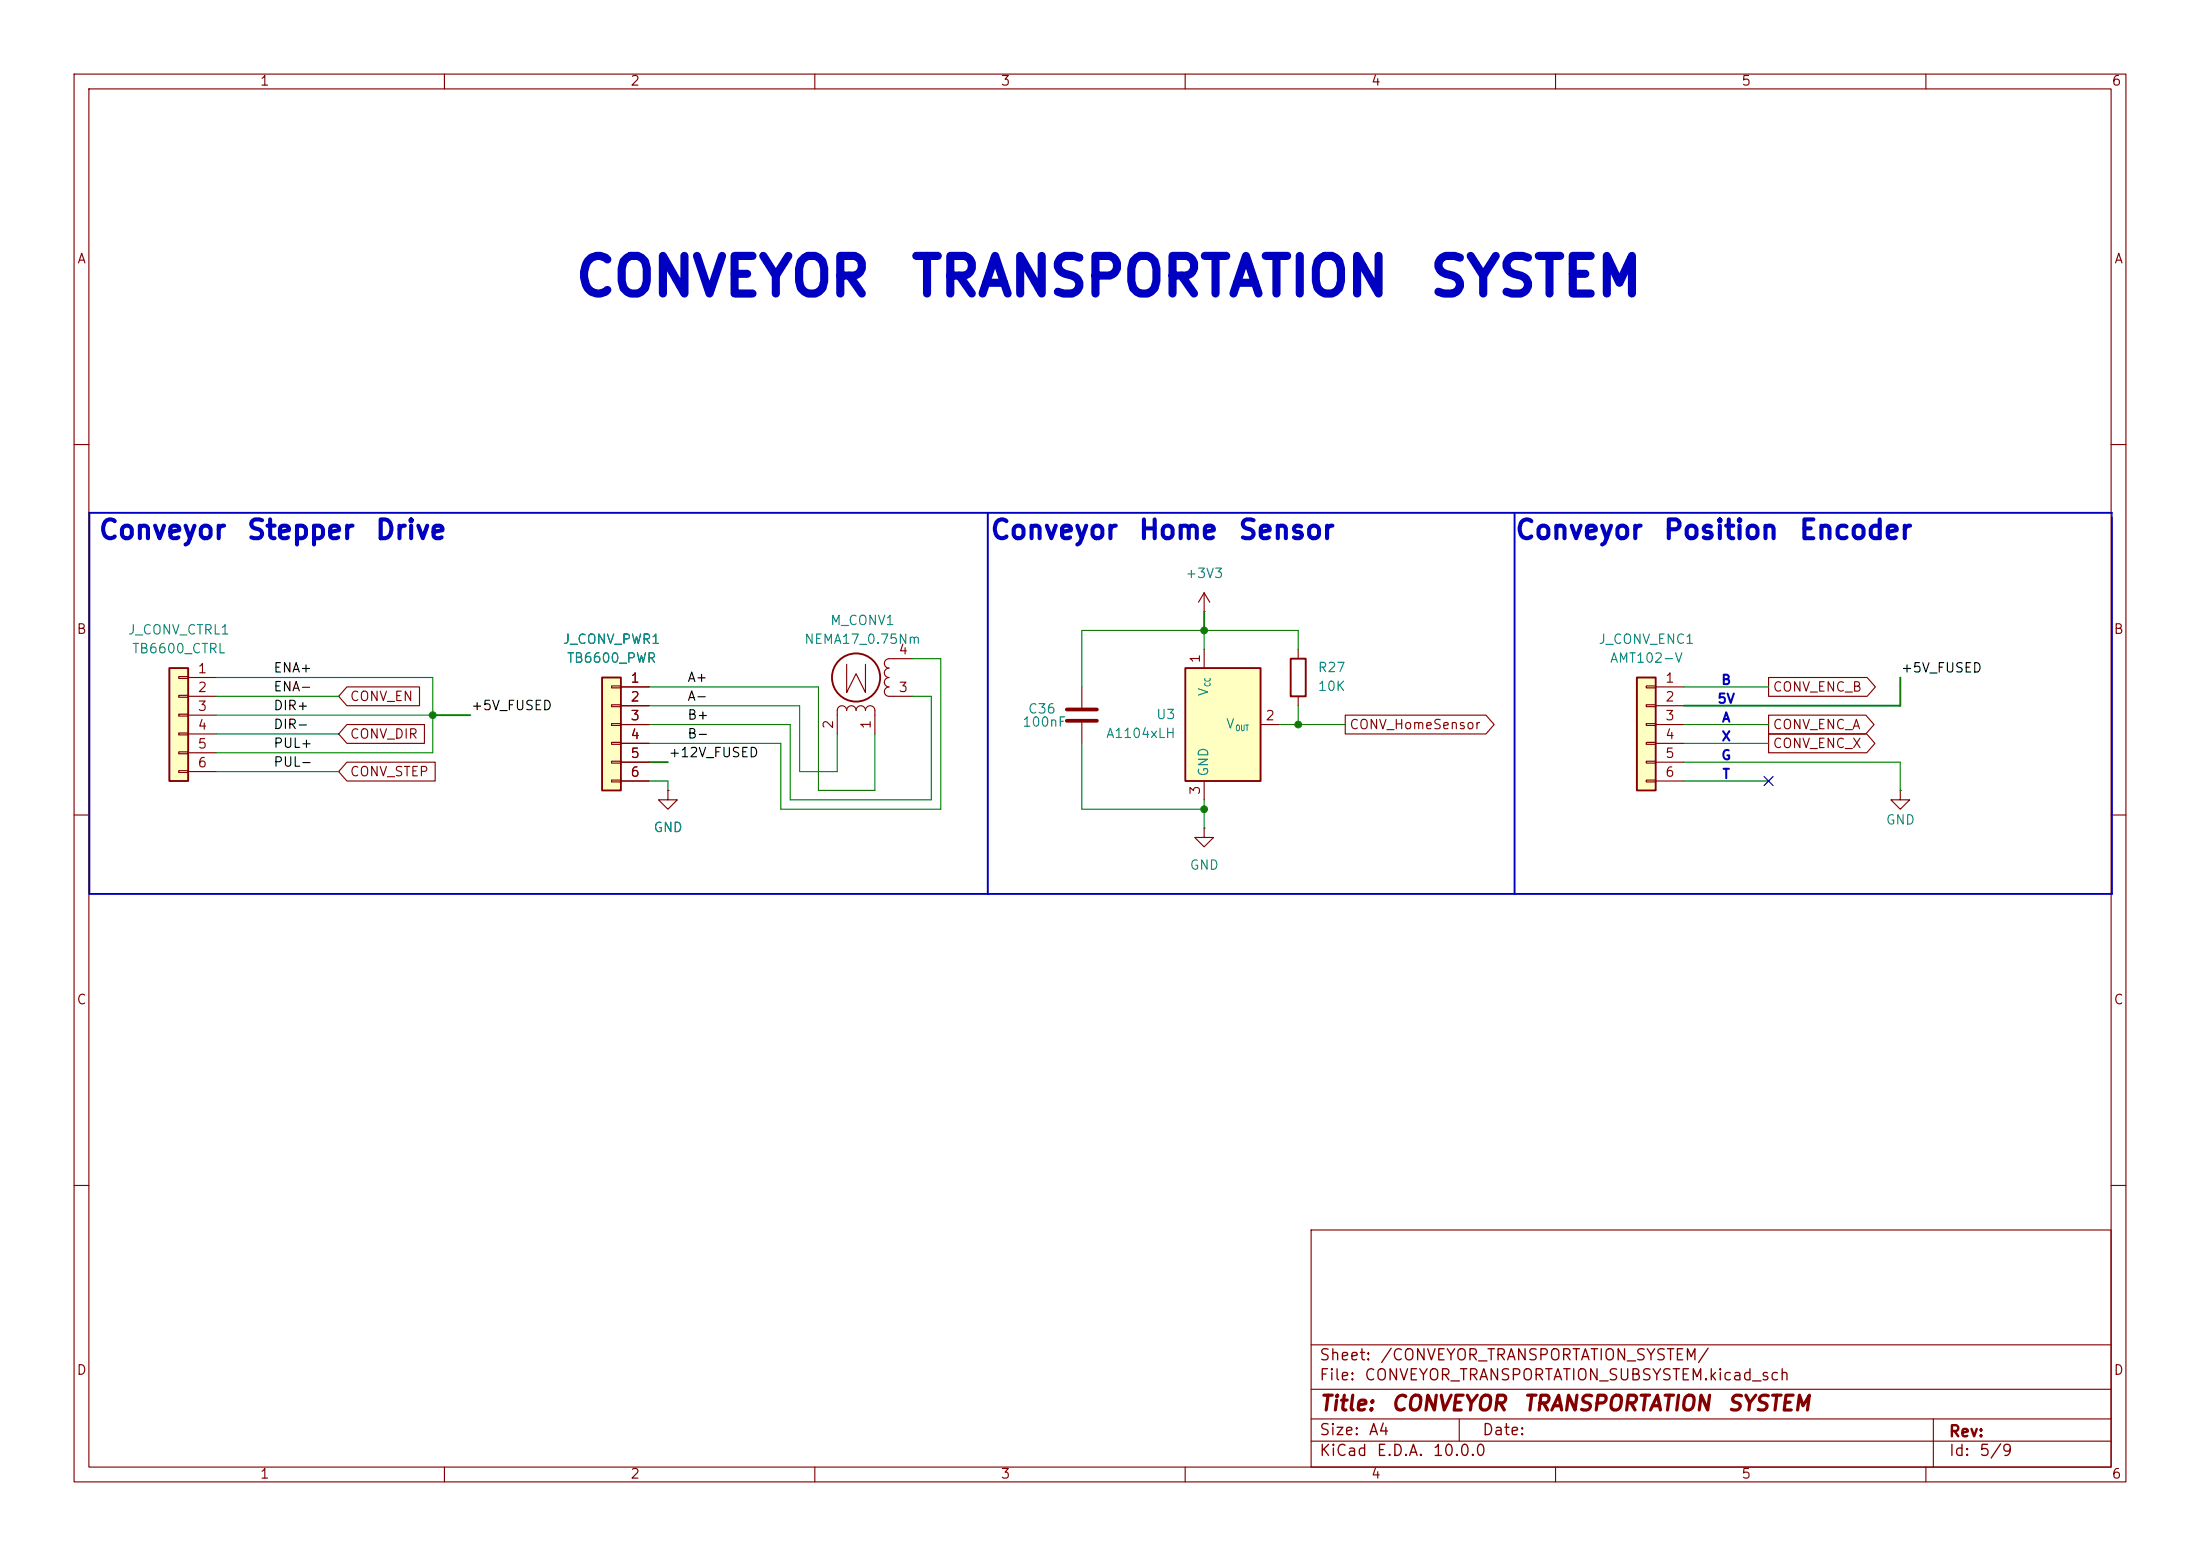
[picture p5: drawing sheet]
(kicad_sch
 (version 20260306)
 (generator "eeschema")
 (generator_version "10.0")
 (paper "A4")
 (title_block
  (title "CONVEYOR TRANSPORTATION SYSTEM")
  (comment 1 "Author: Ahmed Yehia"))
 (lib_symbols
  (symbol "Connector_Generic:Conn_01x06"
   (pin_names
    (offset 1.016) (hide yes)) (exclude_from_sim no) (in_bom yes) (on_board yes)
   (in_pos_files yes)
   (duplicate_pin_numbers_are_jumpers no)
   (property "Reference" "J" (at 0 7.62 0) (show_name no) (do_not_autoplace no) (effects (font (size 1.27 1.27))))
   (property "Value" "Conn_01x06" (at 0 -10.16 0) (show_name no) (do_not_autoplace no) (effects (font (size 1.27 1.27))))
   (property "Footprint" "" (at 0 0 0) (show_name no) (do_not_autoplace no) (hide yes) (effects (font (size 1.27 1.27))))
   (property "Datasheet" "" (at 0 0 0) (show_name no) (do_not_autoplace no) (hide yes) (effects (font (size 1.27 1.27))))
   (property "Description" "Generic connector, single row, 01x06, script generated (kicad-library-utils/schlib/autogen/connector/)" (at 0 0 0) (show_name no) (do_not_autoplace no) (hide yes) (effects (font (size 1.27 1.27))))
   (symbol "Conn_01x06_1_1"
    (rectangle (start -1.27 6.35) (end 1.27 -8.89) (stroke (width 0.254) (type default)) (fill (type background)))
    (rectangle (start -1.27 5.207) (end 0 4.953) (stroke (width 0.1524) (type default)) (fill (type none)))
    (rectangle (start -1.27 2.667) (end 0 2.413) (stroke (width 0.1524) (type default)) (fill (type none)))
    (rectangle (start -1.27 0.127) (end 0 -0.127) (stroke (width 0.1524) (type default)) (fill (type none)))
    (rectangle (start -1.27 -2.413) (end 0 -2.667) (stroke (width 0.1524) (type default)) (fill (type none)))
    (rectangle (start -1.27 -4.953) (end 0 -5.207) (stroke (width 0.1524) (type default)) (fill (type none)))
    (rectangle (start -1.27 -7.493) (end 0 -7.747) (stroke (width 0.1524) (type default)) (fill (type none)))
    (pin passive line (at -5.08 5.08 0) (length 3.81) (name "Pin_1" (effects (font (size 1.27 1.27)))) (number "1" (effects (font (size 1.27 1.27)))))
    (pin passive line (at -5.08 2.54 0) (length 3.81) (name "Pin_2" (effects (font (size 1.27 1.27)))) (number "2" (effects (font (size 1.27 1.27)))))
    (pin passive line (at -5.08 0 0) (length 3.81) (name "Pin_3" (effects (font (size 1.27 1.27)))) (number "3" (effects (font (size 1.27 1.27)))))
    (pin passive line (at -5.08 -2.54 0) (length 3.81) (name "Pin_4" (effects (font (size 1.27 1.27)))) (number "4" (effects (font (size 1.27 1.27)))))
    (pin passive line (at -5.08 -5.08 0) (length 3.81) (name "Pin_5" (effects (font (size 1.27 1.27)))) (number "5" (effects (font (size 1.27 1.27)))))
    (pin passive line (at -5.08 -7.62 0) (length 3.81) (name "Pin_6" (effects (font (size 1.27 1.27)))) (number "6" (effects (font (size 1.27 1.27))))))
   (embedded_fonts no))
  (symbol "Device:C"
   (pin_numbers (hide yes))
   (pin_names
    (offset 0.254)) (exclude_from_sim no) (in_bom yes) (on_board yes)
   (in_pos_files yes)
   (duplicate_pin_numbers_are_jumpers no)
   (property "Reference" "C" (at 0.635 2.54 0) (show_name no) (do_not_autoplace no) (effects (font (size 1.27 1.27)) (justify left)))
   (property "Value" "C" (at 0.635 -2.54 0) (show_name no) (do_not_autoplace no) (effects (font (size 1.27 1.27)) (justify left)))
   (property "Footprint" "" (at 0.9652 -3.81 0) (show_name no) (do_not_autoplace no) (hide yes) (effects (font (size 1.27 1.27))))
   (property "Datasheet" "" (at 0 0 0) (show_name no) (do_not_autoplace no) (hide yes) (effects (font (size 1.27 1.27))))
   (property "Description" "Unpolarized capacitor" (at 0 0 0) (show_name no) (do_not_autoplace no) (hide yes) (effects (font (size 1.27 1.27))))
   (symbol "C_0_1"
    (polyline (pts (xy -2.032 0.762) (xy 2.032 0.762)) (stroke (width 0.508) (type default)) (fill (type none)))
    (polyline (pts (xy -2.032 -0.762) (xy 2.032 -0.762)) (stroke (width 0.508) (type default)) (fill (type none))))
   (symbol "C_1_1"
    (pin passive line (at 0 3.81 270) (length 2.794) (name "" (effects (font (size 1.27 1.27)))) (number "1" (effects (font (size 1.27 1.27)))))
    (pin passive line (at 0 -3.81 90) (length 2.794) (name "" (effects (font (size 1.27 1.27)))) (number "2" (effects (font (size 1.27 1.27))))))
   (embedded_fonts no))
  (symbol "Device:R"
   (pin_numbers (hide yes))
   (pin_names
    (offset 0)) (exclude_from_sim no) (in_bom yes) (on_board yes)
   (in_pos_files yes)
   (duplicate_pin_numbers_are_jumpers no)
   (property "Reference" "R" (at 2.032 0 90) (show_name no) (do_not_autoplace no) (effects (font (size 1.27 1.27))))
   (property "Value" "R" (at 0 0 90) (show_name no) (do_not_autoplace no) (effects (font (size 1.27 1.27))))
   (property "Footprint" "" (at -1.778 0 90) (show_name no) (do_not_autoplace no) (hide yes) (effects (font (size 1.27 1.27))))
   (property "Datasheet" "" (at 0 0 0) (show_name no) (do_not_autoplace no) (hide yes) (effects (font (size 1.27 1.27))))
   (property "Description" "Resistor" (at 0 0 0) (show_name no) (do_not_autoplace no) (hide yes) (effects (font (size 1.27 1.27))))
   (symbol "R_0_1"
    (rectangle (start -1.016 -2.54) (end 1.016 2.54) (stroke (width 0.254) (type default)) (fill (type none))))
   (symbol "R_1_1"
    (pin passive line (at 0 3.81 270) (length 1.27) (name "" (effects (font (size 1.27 1.27)))) (number "1" (effects (font (size 1.27 1.27)))))
    (pin passive line (at 0 -3.81 90) (length 1.27) (name "" (effects (font (size 1.27 1.27)))) (number "2" (effects (font (size 1.27 1.27))))))
   (embedded_fonts no))
  (symbol "Motor:Stepper_Motor_bipolar"
   (pin_names
    (offset 0) (hide yes)) (exclude_from_sim no) (in_bom yes) (on_board yes)
   (in_pos_files yes)
   (duplicate_pin_numbers_are_jumpers no)
   (property "Reference" "M" (at 3.81 2.54 0) (show_name no) (do_not_autoplace no) (effects (font (size 1.27 1.27)) (justify left)))
   (property "Value" "Stepper_Motor_bipolar" (at 3.81 1.27 0) (show_name no) (do_not_autoplace no) (effects (font (size 1.27 1.27)) (justify left top)))
   (property "Footprint" "" (at 0.254 -0.254 0) (show_name no) (do_not_autoplace no) (hide yes) (effects (font (size 1.27 1.27))))
   (property "Datasheet" "http://www.infineon.com/dgdl/Application-Note-TLE8110EE_driving_UniPolarStepperMotor_V1.1.pdf?fileId=db3a30431be39b97011be5d0aa0a00b0" (at 0.254 -0.254 0) (show_name no) (do_not_autoplace no) (hide yes) (effects (font (size 1.27 1.27))))
   (property "Description" "4-wire bipolar stepper motor" (at 0 0 0) (show_name no) (do_not_autoplace no) (hide yes) (effects (font (size 1.27 1.27))))
   (symbol "Stepper_Motor_bipolar_0_0"
    (polyline (pts (xy -1.27 -1.778) (xy -1.27 2.032) (xy 0 -0.508) (xy 1.27 2.032) (xy 1.27 -1.778)) (stroke (width 0) (type default)) (fill (type none))))
   (symbol "Stepper_Motor_bipolar_0_1"
    (polyline (pts (xy -5.08 2.54) (xy -4.445 2.54)) (stroke (width 0) (type default)) (fill (type none)))
    (polyline (pts (xy -5.08 -2.54) (xy -4.445 -2.54)) (stroke (width 0) (type default)) (fill (type none)))
    (arc (start -4.445 2.54) (mid -3.8127 1.905) (end -4.445 1.27) (stroke (width 0) (type default)) (fill (type none)))
    (arc (start -4.445 1.27) (mid -3.8127 0.635) (end -4.445 0) (stroke (width 0) (type default)) (fill (type none)))
    (arc (start -4.445 0) (mid -3.8127 -0.635) (end -4.445 -1.27) (stroke (width 0) (type default)) (fill (type none)))
    (arc (start -4.445 -1.27) (mid -3.8127 -1.905) (end -4.445 -2.54) (stroke (width 0) (type default)) (fill (type none)))
    (polyline (pts (xy -2.54 5.08) (xy -2.54 4.445)) (stroke (width 0) (type default)) (fill (type none)))
    (arc (start -1.27 4.445) (mid -1.905 3.8127) (end -2.54 4.445) (stroke (width 0) (type default)) (fill (type none)))
    (arc (start 0 4.445) (mid -0.635 3.8127) (end -1.27 4.445) (stroke (width 0) (type default)) (fill (type none)))
    (circle (center 0 0) (radius 3.2512) (stroke (width 0.254) (type default)) (fill (type none)))
    (arc (start 1.27 4.445) (mid 0.635 3.8127) (end 0 4.445) (stroke (width 0) (type default)) (fill (type none)))
    (arc (start 2.54 4.445) (mid 1.905 3.8127) (end 1.27 4.445) (stroke (width 0) (type default)) (fill (type none)))
    (polyline (pts (xy 2.54 5.08) (xy 2.54 4.445)) (stroke (width 0) (type default)) (fill (type none))))
   (symbol "Stepper_Motor_bipolar_1_1"
    (pin passive line (at -2.54 7.62 270) (length 2.54) (name "" (effects (font (size 1.27 1.27)))) (number "1" (effects (font (size 1.27 1.27)))))
    (pin passive line (at 2.54 7.62 270) (length 2.54) (name "-" (effects (font (size 1.27 1.27)))) (number "2" (effects (font (size 1.27 1.27)))))
    (pin passive line (at -7.62 2.54 0) (length 2.54) (name "" (effects (font (size 1.27 1.27)))) (number "3" (effects (font (size 1.27 1.27)))))
    (pin passive line (at -7.62 -2.54 0) (length 2.54) (name "" (effects (font (size 1.27 1.27)))) (number "4" (effects (font (size 1.27 1.27))))))
   (embedded_fonts no))
  (symbol "Sensor_Magnetic:A1104xLH" (exclude_from_sim no) (in_bom yes) (on_board yes)
   (in_pos_files yes)
   (duplicate_pin_numbers_are_jumpers no)
   (property "Reference" "U" (at 0 11.43 0) (show_name no) (do_not_autoplace no) (effects (font (size 1.27 1.27)) (justify left)))
   (property "Value" "A1104xLH" (at 0 8.89 0) (show_name no) (do_not_autoplace no) (effects (font (size 1.27 1.27)) (justify left)))
   (property "Footprint" "Package_TO_SOT_SMD:SOT-23W" (at 0 -17.272 0) (show_name no) (do_not_autoplace no) (hide yes) (effects (font (size 1.27 1.27)
    (italic yes))))
   (property "Datasheet" "https://www.allegromicro.com/-/media/files/datasheets/a110x-datasheet.ashx" (at 0 -12.7 0) (show_name no) (do_not_autoplace no) (hide yes) (effects (font (size 1.27 1.27))))
   (property "Description" "Hall effect switch, unipolar (south-polarity), Bop=70-350G, Brp=50-330G, 3.8-24V supply, SOT-23W" (at 0 -14.986 0) (show_name no) (do_not_autoplace no) (hide yes) (effects (font (size 1.27 1.27))))
   (symbol "A1104xLH_0_1"
    (rectangle (start -5.08 7.62) (end 5.08 -7.62) (stroke (width 0.254) (type default)) (fill (type background))))
   (symbol "A1104xLH_1_1"
    (pin power_in line (at -2.54 10.16 270) (length 2.54) (name "V_{CC}" (effects (font (size 1.27 1.27)))) (number "1" (effects (font (size 1.27 1.27)))))
    (pin open_collector line (at 7.62 0 180) (length 2.54) (name "V_{OUT}" (effects (font (size 1.27 1.27)))) (number "2" (effects (font (size 1.27 1.27)))))
    (pin power_in line (at -2.54 -10.16 90) (length 2.54) (name "GND" (effects (font (size 1.27 1.27)))) (number "3" (effects (font (size 1.27 1.27))))))
   (embedded_fonts no))
  (symbol "power:+3V3"
   (power global)
   (pin_numbers (hide yes))
   (pin_names
    (offset 0) (hide yes)) (exclude_from_sim no) (in_bom yes) (on_board yes)
   (in_pos_files yes)
   (duplicate_pin_numbers_are_jumpers no)
   (property "Reference" "#PWR" (at 0 -3.81 0) (show_name no) (do_not_autoplace no) (hide yes) (effects (font (size 1.27 1.27))))
   (property "Value" "+3V3" (at 0 3.556 0) (show_name no) (do_not_autoplace no) (effects (font (size 1.27 1.27))))
   (property "Footprint" "" (at 0 0 0) (show_name no) (do_not_autoplace no) (hide yes) (effects (font (size 1.27 1.27))))
   (property "Datasheet" "" (at 0 0 0) (show_name no) (do_not_autoplace no) (hide yes) (effects (font (size 1.27 1.27))))
   (property "Description" "Power symbol creates a global label with name \"+3V3\"" (at 0 0 0) (show_name no) (do_not_autoplace no) (hide yes) (effects (font (size 1.27 1.27))))
   (symbol "+3V3_0_1"
    (polyline (pts (xy -0.762 1.27) (xy 0 2.54)) (stroke (width 0) (type default)) (fill (type none)))
    (polyline (pts (xy 0 2.54) (xy 0.762 1.27)) (stroke (width 0) (type default)) (fill (type none)))
    (polyline (pts (xy 0 0) (xy 0 2.54)) (stroke (width 0) (type default)) (fill (type none))))
   (symbol "+3V3_1_1"
    (pin power_in line (at 0 0 90) (length 0) (name "" (effects (font (size 1.27 1.27)))) (number "1" (effects (font (size 1.27 1.27))))))
   (embedded_fonts no))
  (symbol "power:GND"
   (power global)
   (pin_numbers (hide yes))
   (pin_names
    (offset 0) (hide yes)) (exclude_from_sim no) (in_bom yes) (on_board yes)
   (in_pos_files yes)
   (duplicate_pin_numbers_are_jumpers no)
   (property "Reference" "#PWR" (at 0 -6.35 0) (show_name no) (do_not_autoplace no) (hide yes) (effects (font (size 1.27 1.27))))
   (property "Value" "GND" (at 0 -3.81 0) (show_name no) (do_not_autoplace no) (effects (font (size 1.27 1.27))))
   (property "Footprint" "" (at 0 0 0) (show_name no) (do_not_autoplace no) (hide yes) (effects (font (size 1.27 1.27))))
   (property "Datasheet" "" (at 0 0 0) (show_name no) (do_not_autoplace no) (hide yes) (effects (font (size 1.27 1.27))))
   (property "Description" "Power symbol creates a global label with name \"GND\" , ground" (at 0 0 0) (show_name no) (do_not_autoplace no) (hide yes) (effects (font (size 1.27 1.27))))
   (symbol "GND_0_1"
    (polyline (pts (xy 0 0) (xy 0 -1.27) (xy 1.27 -1.27) (xy 0 -2.54) (xy -1.27 -1.27) (xy 0 -1.27)) (stroke (width 0) (type default)) (fill (type none))))
   (symbol "GND_1_1"
    (pin power_in line (at 0 0 270) (length 0) (name "" (effects (font (size 1.27 1.27)))) (number "1" (effects (font (size 1.27 1.27))))))
   (embedded_fonts no)))
 (text "CONVEYOR TRANSPORTATION SYSTEM \n"
  (exclude_from_sim no)
  (at 150.114 37.338 0)
  (effects (font (size 5.08 5.08) (thickness 1.016)
    (bold yes))))
 (text "G"
  (exclude_from_sim no)
  (at 233.172 102.108 0)
  (effects (font (size 1.27 1.27) (thickness 0.254)
    (bold yes))))
 (text "5V\n"
  (exclude_from_sim no)
  (at 233.172 94.488 0)
  (effects (font (size 1.27 1.27) (thickness 0.254)
    (bold yes))))
 (text "A\n"
  (exclude_from_sim no)
  (at 233.172 97.028 0)
  (effects (font (size 1.27 1.27) (thickness 0.254)
    (bold yes))))
 (text "T"
  (exclude_from_sim no)
  (at 233.172 104.648 0)
  (effects (font (size 1.27 1.27) (thickness 0.254)
    (bold yes))))
 (text ""
  (exclude_from_sim no)
  (at 171.196 72.39 0)
  (effects (font (size 2.54 2.54))))
 (text "B"
  (exclude_from_sim no)
  (at 233.172 91.948 0)
  (effects (font (size 1.27 1.27) (thickness 0.254)
    (bold yes))))
 (text "Conveyor Stepper Drive"
  (exclude_from_sim no)
  (at 36.068 71.628 0)
  (effects (font (size 2.54 2.54) (thickness 0.508)
    (bold yes))))
 (text "X"
  (exclude_from_sim no)
  (at 233.172 99.568 0)
  (effects (font (size 1.27 1.27) (thickness 0.254)
    (bold yes))))
 (text "Conveyor Position Encoder\n"
  (exclude_from_sim no)
  (at 230.632 71.628 0)
  (effects (font (size 2.54 2.54) (thickness 0.508)
    (bold yes))))
 (text "Conveyor Home Sensor\n"
  (exclude_from_sim no)
  (at 156.21 71.628 0)
  (effects (font (size 2.54 2.54) (thickness 0.508)
    (bold yes))))
 (junction
  (at 162.56 85.09)
  (diameter 0)
  (color 0 0 0 0))
 (junction
  (at 175.26 97.79)
  (diameter 0)
  (color 0 0 0 0))
 (junction
  (at 58.42 96.52)
  (diameter 0)
  (color 0 0 0 0))
 (junction
  (at 162.56 109.22)
  (diameter 0)
  (color 0 0 0 0))
 (no_connect
  (at 238.76 105.41))
 (polyline
  (pts (xy 12.065 120.65) (xy 133.35 120.65))
  (stroke (width 0.254) (type default)))
 (wire
  (pts (xy 162.56 109.22) (xy 146.05 109.22))
  (stroke (width 0) (type default)))
 (wire
  (pts (xy 106.68 107.95) (xy 125.73 107.95))
  (stroke (width 0) (type default)))
 (wire
  (pts (xy 29.21 91.44) (xy 58.42 91.44))
  (stroke (width 0) (type default)))
 (wire
  (pts (xy 256.54 102.87) (xy 256.54 106.68))
  (stroke (width 0) (type default)))
 (wire
  (pts (xy 227.33 102.87) (xy 256.54 102.87))
  (stroke (width 0) (type default)))
 (wire
  (pts (xy 105.41 100.33) (xy 105.41 109.22))
  (stroke (width 0) (type default)))
 (wire
  (pts (xy 29.21 96.52) (xy 58.42 96.52))
  (stroke (width 0) (type default)))
 (wire
  (pts (xy 256.54 91.44) (xy 256.54 95.25))
  (stroke (width 0.254) (type default)))
 (wire
  (pts (xy 87.63 97.79) (xy 106.68 97.79))
  (stroke (width 0) (type default)))
 (wire
  (pts (xy 172.72 97.79) (xy 175.26 97.79))
  (stroke (width 0) (type default)))
 (polyline
  (pts (xy 133.35 120.65) (xy 204.47 120.65))
  (stroke (width 0.254) (type default)))
 (wire
  (pts (xy 175.26 85.09) (xy 175.26 87.63))
  (stroke (width 0) (type default)))
 (wire
  (pts (xy 29.21 104.14) (xy 45.72 104.14))
  (stroke (width 0) (type default)))
 (wire
  (pts (xy 107.95 104.14) (xy 113.03 104.14))
  (stroke (width 0) (type default)))
 (polyline
  (pts (xy 12.065 69.215) (xy 285.115 69.215))
  (stroke (width 0.254) (type default)))
 (wire
  (pts (xy 125.73 93.98) (xy 123.19 93.98))
  (stroke (width 0) (type default)))
 (wire
  (pts (xy 227.33 92.71) (xy 238.76 92.71))
  (stroke (width 0) (type default)))
 (wire
  (pts (xy 175.26 95.25) (xy 175.26 97.79))
  (stroke (width 0) (type default)))
 (wire
  (pts (xy 58.42 91.44) (xy 58.42 96.52))
  (stroke (width 0) (type default)))
 (wire
  (pts (xy 110.49 92.71) (xy 110.49 106.68))
  (stroke (width 0) (type default)))
 (wire
  (pts (xy 58.42 101.6) (xy 58.42 96.52))
  (stroke (width 0) (type default)))
 (wire
  (pts (xy 175.26 97.79) (xy 181.61 97.79))
  (stroke (width 0) (type default)))
 (wire
  (pts (xy 107.95 95.25) (xy 107.95 104.14))
  (stroke (width 0) (type default)))
 (wire
  (pts (xy 87.63 95.25) (xy 107.95 95.25))
  (stroke (width 0) (type default)))
 (wire
  (pts (xy 87.63 92.71) (xy 110.49 92.71))
  (stroke (width 0) (type default)))
 (wire
  (pts (xy 227.33 105.41) (xy 238.76 105.41))
  (stroke (width 0) (type default)))
 (wire
  (pts (xy 113.03 104.14) (xy 113.03 99.06))
  (stroke (width 0) (type default)))
 (wire
  (pts (xy 87.63 100.33) (xy 105.41 100.33))
  (stroke (width 0) (type default)))
 (wire
  (pts (xy 127 88.9) (xy 123.19 88.9))
  (stroke (width 0) (type default)))
 (wire
  (pts (xy 162.56 107.95) (xy 162.56 109.22))
  (stroke (width 0) (type default)))
 (wire
  (pts (xy 90.17 105.41) (xy 90.17 106.68))
  (stroke (width 0) (type default)))
 (wire
  (pts (xy 227.33 100.33) (xy 238.76 100.33))
  (stroke (width 0) (type default)))
 (polyline
  (pts (xy 204.47 69.215) (xy 204.47 120.65))
  (stroke (width 0.254) (type default)))
 (wire
  (pts (xy 127 109.22) (xy 127 88.9))
  (stroke (width 0) (type default)))
 (wire
  (pts (xy 146.05 85.09) (xy 162.56 85.09))
  (stroke (width 0) (type default)))
 (wire
  (pts (xy 227.33 95.25) (xy 256.54 95.25))
  (stroke (width 0.254) (type default)))
 (polyline
  (pts (xy 285.115 69.215) (xy 285.115 69.85))
  (stroke (width 0) (type default)))
 (wire
  (pts (xy 106.68 97.79) (xy 106.68 107.95))
  (stroke (width 0) (type default)))
 (polyline
  (pts (xy 133.35 69.215) (xy 133.35 120.65))
  (stroke (width 0.254) (type default)))
 (polyline
  (pts (xy 12.065 69.215) (xy 12.065 120.65))
  (stroke (width 0.254) (type default)))
 (wire
  (pts (xy 146.05 85.09) (xy 146.05 92.71))
  (stroke (width 0) (type default)))
 (wire
  (pts (xy 58.42 96.52) (xy 63.5 96.52))
  (stroke (width 0.254) (type default)))
 (wire
  (pts (xy 110.49 106.68) (xy 118.11 106.68))
  (stroke (width 0) (type default)))
 (wire
  (pts (xy 162.56 85.09) (xy 175.26 85.09))
  (stroke (width 0) (type default)))
 (wire
  (pts (xy 29.21 99.06) (xy 45.72 99.06))
  (stroke (width 0) (type default)))
 (wire
  (pts (xy 162.56 109.22) (xy 162.56 111.76))
  (stroke (width 0) (type default)))
 (wire
  (pts (xy 29.21 93.98) (xy 45.72 93.98))
  (stroke (width 0) (type default)))
 (polyline
  (pts (xy 204.47 120.65) (xy 285.115 120.65))
  (stroke (width 0.254) (type default)))
 (polyline
  (pts (xy 285.115 69.85) (xy 285.115 120.65))
  (stroke (width 0.254) (type default)))
 (wire
  (pts (xy 162.56 82.55) (xy 162.56 85.09))
  (stroke (width 0.254) (type default)))
 (wire
  (pts (xy 146.05 100.33) (xy 146.05 109.22))
  (stroke (width 0) (type default)))
 (wire
  (pts (xy 118.11 106.68) (xy 118.11 99.06))
  (stroke (width 0) (type default)))
 (wire
  (pts (xy 162.56 85.09) (xy 162.56 87.63))
  (stroke (width 0) (type default)))
 (wire
  (pts (xy 87.63 105.41) (xy 90.17 105.41))
  (stroke (width 0) (type default)))
 (wire
  (pts (xy 87.63 102.87) (xy 90.17 102.87))
  (stroke (width 0.254) (type default)))
 (wire
  (pts (xy 227.33 97.79) (xy 238.76 97.79))
  (stroke (width 0) (type default)))
 (wire
  (pts (xy 29.21 101.6) (xy 58.42 101.6))
  (stroke (width 0) (type default)))
 (wire
  (pts (xy 125.73 107.95) (xy 125.73 93.98))
  (stroke (width 0) (type default)))
 (wire
  (pts (xy 105.41 109.22) (xy 127 109.22))
  (stroke (width 0) (type default)))
 (label "PUL+"
  (at 36.83 101.6 0)
  (effects (font (size 1.27 1.27)) (justify left bottom)))
 (label "A+"
  (at 92.71 92.71 0)
  (effects (font (size 1.27 1.27)) (justify left bottom)))
 (label "PUL-"
  (at 36.83 104.14 0)
  (effects (font (size 1.27 1.27)) (justify left bottom)))
 (label "ENA+"
  (at 36.83 91.44 0)
  (effects (font (size 1.27 1.27)) (justify left bottom)))
 (label "A-"
  (at 92.71 95.25 0)
  (effects (font (size 1.27 1.27)) (justify left bottom)))
 (label "+12V_FUSED"
  (at 90.17 102.87 0)
  (effects (font (size 1.27 1.27)) (justify left bottom)))
 (label "B-"
  (at 92.71 100.33 0)
  (effects (font (size 1.27 1.27)) (justify left bottom)))
 (label "+5V_FUSED"
  (at 256.54 91.44 0)
  (effects (font (size 1.27 1.27)) (justify left bottom)))
 (label "ENA-"
  (at 36.83 93.98 0)
  (effects (font (size 1.27 1.27)) (justify left bottom)))
 (label "+5V_FUSED"
  (at 63.5 96.52 0)
  (effects (font (size 1.27 1.27)) (justify left bottom)))
 (label "B+"
  (at 92.71 97.79 0)
  (effects (font (size 1.27 1.27)) (justify left bottom)))
 (label "DIR+"
  (at 36.83 96.52 0)
  (effects (font (size 1.27 1.27)) (justify left bottom)))
 (label "DIR-"
  (at 36.83 99.06 0)
  (effects (font (size 1.27 1.27)) (justify left bottom)))
 (global_label "CONV_ENC_B"
  (shape output)
  (at 238.76 92.71 0)
  (fields_autoplaced yes)
  (effects (font (size 1.27 1.27)) (justify left))
  (property "Intersheetrefs" "${INTERSHEET_REFS}" (at 253.7195 92.71 0) (hide yes) (show_name no) (do_not_autoplace no) (effects (font (size 1.27 1.27)) (justify left))))
 (global_label "CONV_EN"
  (shape input)
  (at 45.72 93.98 0)
  (fields_autoplaced yes)
  (effects (font (size 1.27 1.27)) (justify left))
  (property "Intersheetrefs" "${INTERSHEET_REFS}" (at 57.1719 93.98 0) (hide yes) (show_name no) (do_not_autoplace no) (effects (font (size 1.27 1.27)) (justify left))))
 (global_label "CONV_STEP"
  (shape input)
  (at 45.72 104.14 0)
  (fields_autoplaced yes)
  (effects (font (size 1.27 1.27)) (justify left))
  (property "Intersheetrefs" "${INTERSHEET_REFS}" (at 59.2885 104.14 0) (hide yes) (show_name no) (do_not_autoplace no) (effects (font (size 1.27 1.27)) (justify left))))
 (global_label "CONV_HomeSensor"
  (shape output)
  (at 181.61 97.79 0)
  (fields_autoplaced yes)
  (effects (font (size 1.27 1.27)) (justify left))
  (property "Intersheetrefs" "${INTERSHEET_REFS}" (at 202.2542 97.79 0) (hide yes) (show_name no) (do_not_autoplace no) (effects (font (size 1.27 1.27)) (justify left))))
 (global_label "CONV_ENC_X"
  (shape output)
  (at 238.76 100.33 0)
  (fields_autoplaced yes)
  (effects (font (size 1.27 1.27)) (justify left))
  (property "Intersheetrefs" "${INTERSHEET_REFS}" (at 253.659 100.33 0) (hide yes) (show_name no) (do_not_autoplace no) (effects (font (size 1.27 1.27)) (justify left))))
 (global_label "CONV_DIR"
  (shape input)
  (at 45.72 99.06 0)
  (fields_autoplaced yes)
  (effects (font (size 1.27 1.27)) (justify left))
  (property "Intersheetrefs" "${INTERSHEET_REFS}" (at 57.8372 99.06 0) (hide yes) (show_name no) (do_not_autoplace no) (effects (font (size 1.27 1.27)) (justify left))))
 (global_label "CONV_ENC_A"
  (shape output)
  (at 238.76 97.79 0)
  (fields_autoplaced yes)
  (effects (font (size 1.27 1.27)) (justify left))
  (property "Intersheetrefs" "${INTERSHEET_REFS}" (at 253.5381 97.79 0) (hide yes) (show_name no) (do_not_autoplace no) (effects (font (size 1.27 1.27)) (justify left))))
 (symbol
  (lib_id "Connector_Generic:Conn_01x06")
  (at 222.25 97.79 0)
  (mirror y)
  (unit 1)
  (body_style 1)
  (exclude_from_sim no)
  (in_bom yes)
  (on_board yes)
  (in_pos_files yes)
  (dnp no)
  (fields_autoplaced yes)
  (property "Reference" "J_CONV_ENC1" (at 222.25 86.36 0) (show_name no) (do_not_autoplace no) (effects (font (size 1.27 1.27))))
  (property "Value" "AMT102-V" (at 222.25 88.9 0) (show_name no) (do_not_autoplace no) (effects (font (size 1.27 1.27))))
  (property "Footprint" "" (at 222.25 97.79 0) (hide yes) (show_name no) (do_not_autoplace no) (effects (font (size 1.27 1.27))))
  (property "Datasheet" "" (at 222.25 97.79 0) (hide yes) (show_name no) (do_not_autoplace no) (effects (font (size 1.27 1.27))))
  (property "Description" "Generic connector, single row, 01x06, script generated (kicad-library-utils/schlib/autogen/connector/)" (at 222.25 97.79 0) (hide yes) (show_name no) (do_not_autoplace no) (effects (font (size 1.27 1.27))))
  (pin "6")
  (pin "5")
  (pin "1")
  (pin "2")
  (pin "3")
  (pin "4"))
 (symbol
  (lib_id "Device:R")
  (at 175.26 91.44 0)
  (unit 1)
  (body_style 1)
  (exclude_from_sim no)
  (in_bom yes)
  (on_board yes)
  (in_pos_files yes)
  (dnp no)
  (fields_autoplaced yes)
  (property "Reference" "R27" (at 177.8 90.1699 0) (show_name no) (do_not_autoplace no) (effects (font (size 1.27 1.27)) (justify left)))
  (property "Value" "10K" (at 177.8 92.7099 0) (show_name no) (do_not_autoplace no) (effects (font (size 1.27 1.27)) (justify left)))
  (property "Footprint" "" (at 173.482 91.44 90) (hide yes) (show_name no) (do_not_autoplace no) (effects (font (size 1.27 1.27))))
  (property "Datasheet" "" (at 175.26 91.44 0) (hide yes) (show_name no) (do_not_autoplace no) (effects (font (size 1.27 1.27))))
  (property "Description" "Resistor" (at 175.26 91.44 0) (hide yes) (show_name no) (do_not_autoplace no) (effects (font (size 1.27 1.27))))
  (pin "2")
  (pin "1"))
 (symbol
  (lib_id "Motor:Stepper_Motor_bipolar")
  (at 115.57 91.44 180)
  (unit 1)
  (body_style 1)
  (exclude_from_sim no)
  (in_bom yes)
  (on_board yes)
  (in_pos_files yes)
  (dnp no)
  (fields_autoplaced yes)
  (property "Reference" "M_CONV1" (at 116.4209 83.82 0) (show_name no) (do_not_autoplace no) (effects (font (size 1.27 1.27))))
  (property "Value" "NEMA17_0.75Nm" (at 116.4209 86.36 0) (show_name no) (do_not_autoplace no) (effects (font (size 1.27 1.27))))
  (property "Footprint" "" (at 115.316 91.186 0) (hide yes) (show_name no) (do_not_autoplace no) (effects (font (size 1.27 1.27))))
  (property "Datasheet" "http://www.infineon.com/dgdl/Application-Note-TLE8110EE_driving_UniPolarStepperMotor_V1.1.pdf?fileId=db3a30431be39b97011be5d0aa0a00b0" (at 115.316 91.186 0) (hide yes) (show_name no) (do_not_autoplace no) (effects (font (size 1.27 1.27))))
  (property "Description" "4-wire bipolar stepper motor" (at 115.57 91.44 0) (hide yes) (show_name no) (do_not_autoplace no) (effects (font (size 1.27 1.27))))
  (pin "3")
  (pin "2")
  (pin "1")
  (pin "4"))
 (symbol
  (lib_id "Sensor_Magnetic:A1104xLH")
  (at 165.1 97.79 0)
  (unit 1)
  (body_style 1)
  (exclude_from_sim no)
  (in_bom yes)
  (on_board yes)
  (in_pos_files yes)
  (dnp no)
  (fields_autoplaced yes)
  (property "Reference" "U3" (at 158.75 96.5199 0) (show_name no) (do_not_autoplace no) (effects (font (size 1.27 1.27)) (justify right)))
  (property "Value" "A1104xLH" (at 158.75 99.0599 0) (show_name no) (do_not_autoplace no) (effects (font (size 1.27 1.27)) (justify right)))
  (property "Footprint" "Package_TO_SOT_SMD:SOT-23W" (at 165.1 115.062 0) (hide yes) (show_name no) (do_not_autoplace no) (effects (font (size 1.27 1.27)
    (italic yes))))
  (property "Datasheet" "https://www.allegromicro.com/-/media/files/datasheets/a110x-datasheet.ashx" (at 165.1 110.49 0) (hide yes) (show_name no) (do_not_autoplace no) (effects (font (size 1.27 1.27))))
  (property "Description" "Hall effect switch, unipolar (south-polarity), Bop=70-350G, Brp=50-330G, 3.8-24V supply, SOT-23W" (at 165.1 112.776 0) (hide yes) (show_name no) (do_not_autoplace no) (effects (font (size 1.27 1.27))))
  (pin "1")
  (pin "2")
  (pin "3"))
 (symbol
  (lib_id "power:+3V3")
  (at 162.56 82.55 0)
  (unit 1)
  (body_style 1)
  (exclude_from_sim no)
  (in_bom yes)
  (on_board yes)
  (in_pos_files yes)
  (dnp no)
  (fields_autoplaced yes)
  (property "Reference" "#PWR0109" (at 162.56 86.36 0) (hide yes) (show_name no) (do_not_autoplace no) (effects (font (size 1.27 1.27))))
  (property "Value" "+3V3" (at 162.56 77.47 0) (show_name no) (do_not_autoplace no) (effects (font (size 1.27 1.27))))
  (property "Footprint" "" (at 162.56 82.55 0) (hide yes) (show_name no) (do_not_autoplace no) (effects (font (size 1.27 1.27))))
  (property "Datasheet" "" (at 162.56 82.55 0) (hide yes) (show_name no) (do_not_autoplace no) (effects (font (size 1.27 1.27))))
  (property "Description" "Power symbol creates a global label with name \"+3V3\"" (at 162.56 82.55 0) (hide yes) (show_name no) (do_not_autoplace no) (effects (font (size 1.27 1.27))))
  (pin "1"))
 (symbol
  (lib_id "power:GND")
  (at 256.54 106.68 0)
  (unit 1)
  (body_style 1)
  (exclude_from_sim no)
  (in_bom yes)
  (on_board yes)
  (in_pos_files yes)
  (dnp no)
  (property "Reference" "#PWR026" (at 256.54 113.03 0) (hide yes) (show_name no) (do_not_autoplace no) (effects (font (size 1.27 1.27))))
  (property "Value" "GND" (at 256.54 110.744 0) (show_name no) (do_not_autoplace no) (effects (font (size 1.27 1.27))))
  (property "Footprint" "" (at 256.54 106.68 0) (hide yes) (show_name no) (do_not_autoplace no) (effects (font (size 1.27 1.27))))
  (property "Datasheet" "" (at 256.54 106.68 0) (hide yes) (show_name no) (do_not_autoplace no) (effects (font (size 1.27 1.27))))
  (property "Description" "Power symbol creates a global label with name \"GND\" , ground" (at 256.54 106.68 0) (hide yes) (show_name no) (do_not_autoplace no) (effects (font (size 1.27 1.27))))
  (pin "1"))
 (symbol
  (lib_id "Connector_Generic:Conn_01x06")
  (at 24.13 96.52 0)
  (mirror y)
  (unit 1)
  (body_style 1)
  (exclude_from_sim no)
  (in_bom yes)
  (on_board yes)
  (in_pos_files yes)
  (dnp no)
  (fields_autoplaced yes)
  (property "Reference" "J_CONV_CTRL1" (at 24.13 85.09 0) (show_name no) (do_not_autoplace no) (effects (font (size 1.27 1.27))))
  (property "Value" "TB6600_CTRL" (at 24.13 87.63 0) (show_name no) (do_not_autoplace no) (effects (font (size 1.27 1.27))))
  (property "Footprint" "" (at 24.13 96.52 0) (hide yes) (show_name no) (do_not_autoplace no) (effects (font (size 1.27 1.27))))
  (property "Datasheet" "" (at 24.13 96.52 0) (hide yes) (show_name no) (do_not_autoplace no) (effects (font (size 1.27 1.27))))
  (property "Description" "Generic connector, single row, 01x06, script generated (kicad-library-utils/schlib/autogen/connector/)" (at 24.13 96.52 0) (hide yes) (show_name no) (do_not_autoplace no) (effects (font (size 1.27 1.27))))
  (pin "4")
  (pin "6")
  (pin "5")
  (pin "2")
  (pin "3")
  (pin "1"))
 (symbol
  (lib_id "Connector_Generic:Conn_01x06")
  (at 82.55 97.79 0)
  (mirror y)
  (unit 1)
  (body_style 1)
  (exclude_from_sim no)
  (in_bom yes)
  (on_board yes)
  (in_pos_files yes)
  (dnp no)
  (fields_autoplaced yes)
  (property "Reference" "J_CONV_PWR1" (at 82.55 86.36 0) (show_name no) (do_not_autoplace no) (effects (font (size 1.27 1.27))))
  (property "Value" "TB6600_PWR" (at 82.55 88.9 0) (show_name no) (do_not_autoplace no) (effects (font (size 1.27 1.27))))
  (property "Footprint" "" (at 82.55 97.79 0) (hide yes) (show_name no) (do_not_autoplace no) (effects (font (size 1.27 1.27))))
  (property "Datasheet" "" (at 82.55 97.79 0) (hide yes) (show_name no) (do_not_autoplace no) (effects (font (size 1.27 1.27))))
  (property "Description" "Generic connector, single row, 01x06, script generated (kicad-library-utils/schlib/autogen/connector/)" (at 82.55 97.79 0) (hide yes) (show_name no) (do_not_autoplace no) (effects (font (size 1.27 1.27))))
  (pin "2")
  (pin "1")
  (pin "6")
  (pin "5")
  (pin "4")
  (pin "3"))
 (symbol
  (lib_id "power:GND")
  (at 90.17 106.68 0)
  (unit 1)
  (body_style 1)
  (exclude_from_sim no)
  (in_bom yes)
  (on_board yes)
  (in_pos_files yes)
  (dnp no)
  (fields_autoplaced yes)
  (property "Reference" "#PWR01" (at 90.17 113.03 0) (hide yes) (show_name no) (do_not_autoplace no) (effects (font (size 1.27 1.27))))
  (property "Value" "GND" (at 90.17 111.76 0) (show_name no) (do_not_autoplace no) (effects (font (size 1.27 1.27))))
  (property "Footprint" "" (at 90.17 106.68 0) (hide yes) (show_name no) (do_not_autoplace no) (effects (font (size 1.27 1.27))))
  (property "Datasheet" "" (at 90.17 106.68 0) (hide yes) (show_name no) (do_not_autoplace no) (effects (font (size 1.27 1.27))))
  (property "Description" "Power symbol creates a global label with name \"GND\" , ground" (at 90.17 106.68 0) (hide yes) (show_name no) (do_not_autoplace no) (effects (font (size 1.27 1.27))))
  (pin "1"))
 (symbol
  (lib_id "Device:C")
  (at 146.05 96.52 0)
  (unit 1)
  (body_style 1)
  (exclude_from_sim no)
  (in_bom yes)
  (on_board yes)
  (in_pos_files yes)
  (dnp no)
  (property "Reference" "C36" (at 138.684 95.758 0) (show_name no) (do_not_autoplace no) (effects (font (size 1.27 1.27)) (justify left)))
  (property "Value" "100nF" (at 137.922 97.536 0) (show_name no) (do_not_autoplace no) (effects (font (size 1.27 1.27)) (justify left)))
  (property "Footprint" "" (at 147.0152 100.33 0) (hide yes) (show_name no) (do_not_autoplace no) (effects (font (size 1.27 1.27))))
  (property "Datasheet" "" (at 146.05 96.52 0) (hide yes) (show_name no) (do_not_autoplace no) (effects (font (size 1.27 1.27))))
  (property "Description" "Unpolarized capacitor" (at 146.05 96.52 0) (hide yes) (show_name no) (do_not_autoplace no) (effects (font (size 1.27 1.27))))
  (pin "2")
  (pin "1"))
 (symbol
  (lib_id "power:GND")
  (at 162.56 111.76 0)
  (unit 1)
  (body_style 1)
  (exclude_from_sim no)
  (in_bom yes)
  (on_board yes)
  (in_pos_files yes)
  (dnp no)
  (fields_autoplaced yes)
  (property "Reference" "#PWR024" (at 162.56 118.11 0) (hide yes) (show_name no) (do_not_autoplace no) (effects (font (size 1.27 1.27))))
  (property "Value" "GND" (at 162.56 116.84 0) (show_name no) (do_not_autoplace no) (effects (font (size 1.27 1.27))))
  (property "Footprint" "" (at 162.56 111.76 0) (hide yes) (show_name no) (do_not_autoplace no) (effects (font (size 1.27 1.27))))
  (property "Datasheet" "" (at 162.56 111.76 0) (hide yes) (show_name no) (do_not_autoplace no) (effects (font (size 1.27 1.27))))
  (property "Description" "Power symbol creates a global label with name \"GND\" , ground" (at 162.56 111.76 0) (hide yes) (show_name no) (do_not_autoplace no) (effects (font (size 1.27 1.27))))
  (pin "1")))
